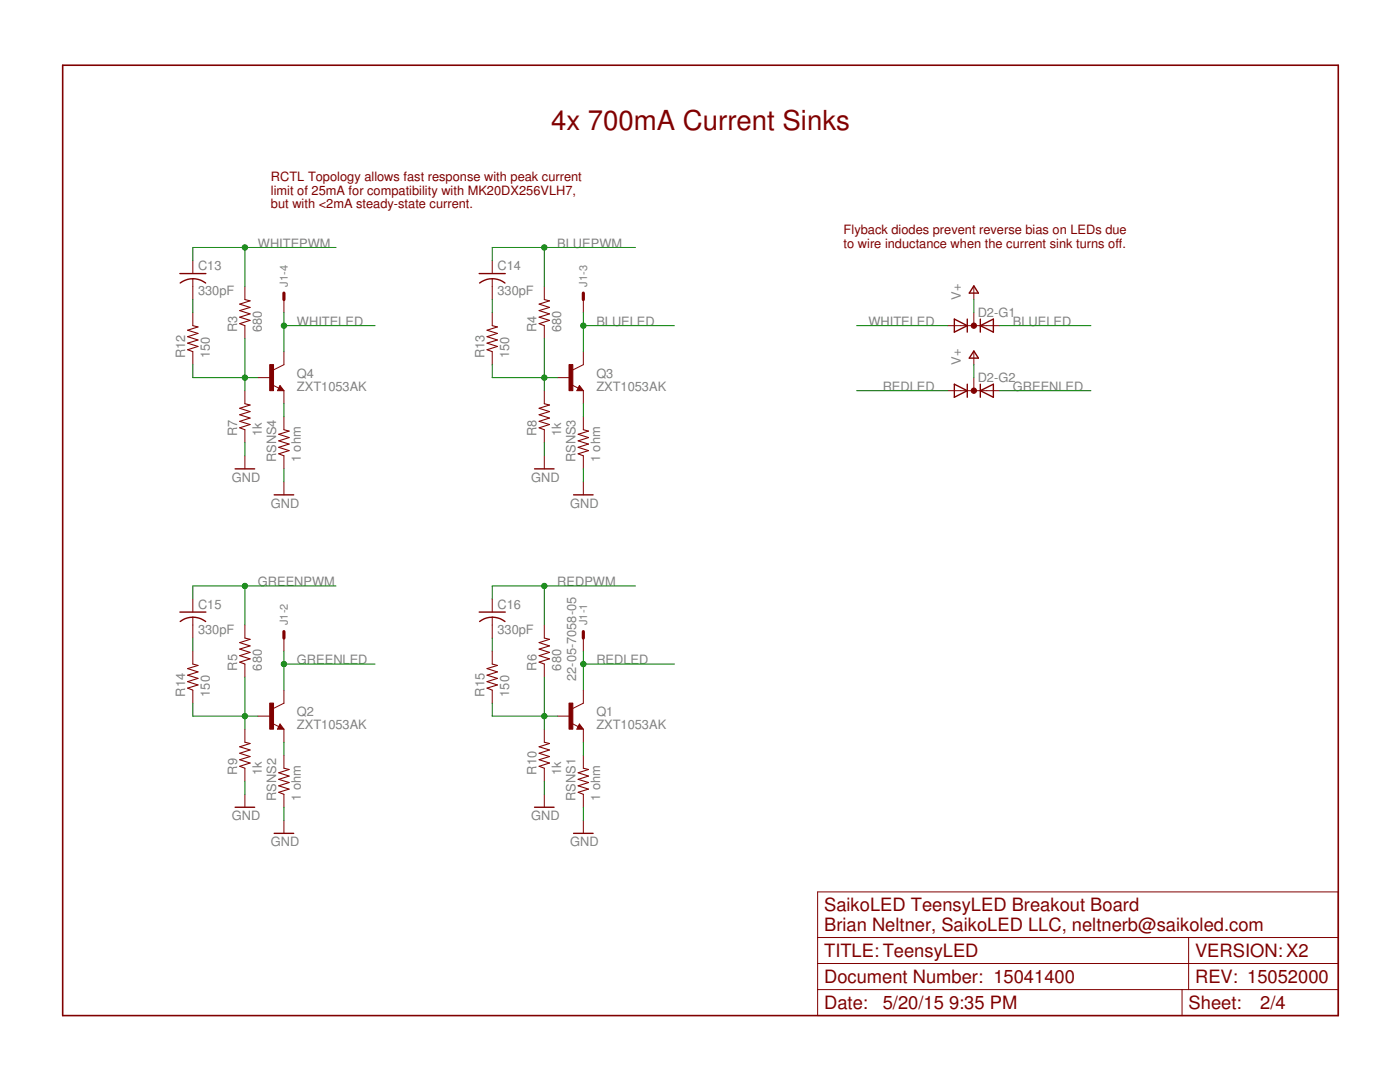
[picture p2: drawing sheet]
<svg xmlns="http://www.w3.org/2000/svg" width="279mm" height="216mm" viewBox="0 0 279 216" stroke-linecap="round" stroke-linejoin="round" font-family="sans-serif">
<g fill="none" stroke="#800000" stroke-width=".21">
<path d="M48.9 59.8l1 .2-2.1 .7 2.1 .6-2.1 .7 2.1 .6-2.1 .7 2.1 .6-2.1 .7 1.1 .4M108.6 59.8l1.1 .2-2.1 .7 2.1 .6-2.1 .7 2.1 .6-2.1 .7 2.1 .6-2.1 .7 1 .4M38.5 65l1 .2-2.1 .7 2.1 .6-2.1 .7 2.1 .6-2.1 .7 2.1 .6-2.1 .7 1.1 .4M98.2 65l1.1 .2-2.1 .7 2.1 .6-2.1 .7 2.1 .6-2.1 .7 2.1 .6-2.1 .7 1 .4M48.9 80.6l1 .2-2.1 .7 2.1 .6-2.1 .7 2.1 .6-2.1 .7 2.1 .6-2.1 .7 1.1 .3M56.7 85.7l1 .3-2.1 .7 2.1 .6-2.1 .7 2.1 .6-2.1 .7 2.1 .6-2.1 .7 1.1 .4M108.6 80.6l1.1 .2-2.1 .7 2.1 .6-2.1 .7 2.1 .6-2.1 .7 2.1 .6-2.1 .7 1 .3M116.4 85.7l1.1 .3-2.1 .7 2.1 .6-2.1 .7 2.1 .6-2.1 .7 2.1 .6-2.1 .7 1 .4M38.5 132.5l1 .3-2.1 .6 2.1 .7-2.1 .6 2.1 .7-2.1 .6 2.1 .7-2.1 .6 1.1 .4M48.9 127.3l1 .3-2.1 .6 2.1 .7-2.1 .6 2.1 .7-2.1 .6 2.1 .7-2.1 .6 1.1 .4M98.2 132.5l1.1 .3-2.1 .6 2.1 .7-2.1 .6 2.1 .7-2.1 .6 2.1 .7-2.1 .6 1 .4M108.6 127.3l1.1 .3-2.1 .6 2.1 .7-2.1 .6 2.1 .7-2.1 .6 2.1 .7-2.1 .6 1 .4"/>
<path d="M48.9 148.1l1 .3-2.1 .6 2.1 .6-2.1 .7 2.1 .7-2.1 .6 2.1 .7-2.1 .6 1.1 .4M56.7 153.3l1 .2-2.1 .7 2.1 .7-2.1 .6 2.1 .6-2.1 .7 2.1 .7-2.1 .6 1.1 .4M108.6 148.1l1.1 .3-2.1 .6 2.1 .6-2.1 .7 2.1 .7-2.1 .6 2.1 .7-2.1 .6 1 .4M116.4 153.3l1.1 .2-2.1 .7 2.1 .7-2.1 .6 2.1 .6-2.1 .7 2.1 .7-2.1 .6 1 .4"/>
</g>
<g fill="none" stroke="#800000" stroke-width=".2">
<path d="M38.5 52v2.6M38.5 55.6v4.2M48.9 57.2v2.6M56.7 59.8v2.6M98.2 52v2.6M98.2 55.6v4.2M108.6 57.2v2.6M116.4 59.8v2.6M194.4 57.2v2.6M38.5 62.4v2.6M38.5 70.2v2.6M48.9 65v2.6"/>
<path d="M48.9 78v2.6M51.5 75.4h2.6M54.4 76.8l1.2 .6M55.9 76.9l.8 1.1h-1.3zM56.7 70.2v2.6l-2.1 1M56.7 78v2.6M98.2 62.4v2.6M98.2 70.2v2.6M108.6 65v2.6M108.6 78v2.6M111.2 75.4h2.6M114.1 76.8l1.3 .6"/>
<path d="M115.6 76.9l.8 1.1h-1.3zM116.4 70.2v2.6l-2.1 1M116.4 78v2.6M189.1 78h10.4M189.1 65h10.4M194.4 62.4v2.6M194.4 70.2v2.6M194.4 75.4v2.6M48.9 85.7v2.6M48.9 91v2.6M56.7 83.2v2.5M56.7 91v2.6"/>
<path d="M56.7 96.1v2.6M108.6 85.7v2.6M108.6 91v2.6M116.4 83.2v2.5M116.4 91v2.6M116.4 96.1v2.6M38.5 119.5v2.6M98.2 119.5v2.6M38.5 123.2v4.1M38.5 129.9v2.6M38.5 137.7v2.6M48.9 124.7v2.6"/>
<path d="M48.9 132.5v2.6M56.7 127.3v2.6M56.7 137.7v2.6l-2.1 1.1M98.2 123.2v4.1M98.2 129.9v2.6M98.2 137.7v2.6M108.6 124.7v2.6M108.6 132.5v2.6M116.4 127.3v2.6M116.4 137.7v2.6l-2.1 1.1M48.9 145.5v2.6M48.9 153.3v2.6"/>
<path d="M48.9 158.5v2.6M51.5 142.9h2.6M54.4 144.4l1.2 .6M55.9 144.5l.8 1h-1.3zM56.7 145.5v2.6M56.7 150.7v2.6M56.7 158.5v2.6M108.6 145.5v2.6M108.6 153.3v2.6M108.6 158.5v2.6M111.2 142.9h2.6M114.1 144.4l1.3 .6"/>
<path d="M115.6 144.5l.8 1h-1.3zM116.4 145.5v2.6M116.4 150.7v2.6M116.4 158.5v2.6M56.7 163.7v2.6M116.4 163.7v2.6M163.2 178h103.9v24.6h-103.9zM163.2 192.3h103.9M163.2 197.5h103.9M163.2 187.1h103.9M235.9 197.5v5.1M237.2 187.1v10.4"/>
</g>
<path d="M56.7 58.5v1.3M116.4 58.5v1.3M56.7 126v1.3M116.4 126v1.3" fill="none" stroke="#800000" stroke-width=".63"/>
<g fill="none" stroke="#800000" stroke-width=".28">
<path d="M35.9 54.6h5.2M38.5 55.6l1.6 .3 .9 .6M38.5 55.6l-1.1 .2-1.4 .7M95.6 54.6h5.2M98.2 55.6h.6a3.9 3.9 0 0 1 2 .9M98.2 55.6a3.9 3.9 0 0 0-2.5 .9M194.4 57l.9 1.5h-1.9zM55.9 77.4l.1 .3h-.4l.3-.5 .5 .6h-.8M115.6 77.4l.2 .3h-.4l.2-.5 .6 .6h-.8M190.5 63.7l2.5 1.3-2.5 1.3zM190.5 76.7l2.5 1.3-2.5 1.3zM193 63.7v2.6"/>
<path d="M193 76.7v2.6M194.4 70l.9 1.5h-1.9zM195.6 65l2.6-1.3v2.6zM195.6 63.7v2.6M195.6 76.7v2.6M195.6 78l2.6-1.3v2.6zM46.9 93.6h3.9M54.7 98.7h3.9M106.7 93.6h3.9M114.5 98.7h3.9M35.9 122.1h5.2M38.5 123.1l1.6 .4 .9 .5"/>
<path d="M38.5 123.2h-.5a3.9 3.9 0 0 0-2 .8M95.6 122.1h5.2M98.2 123.1l.6 .1a3.9 3.9 0 0 1 2 .8M98.2 123.2a3.9 3.9 0 0 0-2.5 .8M55.9 145l.1 .2h-.4l.3-.5 .5 .7h-.8M115.6 145l.2 .2h-.4l.2-.5 .6 .7h-.8M46.9 161.1h3.9M54.7 166.3h3.9M106.7 161.1h3.9M114.5 166.3h3.9"/>
</g>
<g fill="#800000" stroke="#800000" stroke-width=".2">
<path d="M113.6 140.3h.7v5.2h-.7z"/>
<path d="M53.8 140.3h.8v5.2h-.8z"/>
<path d="M113.6 72.7h.7v5.3h-.7z"/>
<path d="M53.8 72.7h.8v5.3h-.8z"/>
</g>
<g fill="#800000" stroke="#800000" stroke-width=".2">
<circle cx="194.4" cy="65" r=".53"/>
<circle cx="194.4" cy="78" r=".53"/>
</g>
<path d="M12.5 13h254.6v189.6h-254.6z" fill="none" stroke="#800000" stroke-width=".32"/>
<g fill="none" stroke="#008000" stroke-width=".2">
<path d="M38.5 59.8v2.6M48.9 49.4v7.8M67.1 49.4h-28.6v2.6M98.2 59.8v2.6M108.6 49.4v7.8M126.8 49.4h-28.6v2.6M194.4 59.8v2.6M38.5 72.8v2.6h13M48.9 67.6v10.4M56.7 62.4v7.8M56.7 65h18.1M98.2 72.8v2.6h13"/>
<path d="M108.6 67.6v10.4M116.4 62.4v7.8M116.4 65h18.2M171 65h18.1M171 78h18.1M194.4 72.8v2.6M199.5 65h18.2M199.5 78h18.2M48.9 88.3v2.7M56.7 80.6v2.6M56.7 93.6v2.5M108.6 88.3v2.7"/>
<path d="M116.4 80.6v2.6M116.4 93.6v2.5M48.9 116.9v7.8M67.1 116.9h-28.6v2.6M108.6 116.9v7.8M126.8 116.9h-28.6v2.6M38.5 127.3v2.6M48.9 135.1v10.4M56.7 129.9v7.8M56.7 132.5h18.1M98.2 127.3v2.6M108.6 135.1v10.4"/>
<path d="M116.4 129.9v7.8M116.4 132.5h18.2M38.5 140.3v2.6h13M48.9 155.9v2.6M56.7 148.1v2.6M98.2 140.3v2.6h13M108.6 155.9v2.6M116.4 148.1v2.6M56.7 161.1v2.6M116.4 161.1v2.6"/>
</g>
<g fill="#008000" stroke="#008000" stroke-width=".2">
<circle cx="48.9" cy="49.4" r=".53"/>
<circle cx="108.6" cy="49.4" r=".53"/>
<circle cx="48.9" cy="142.9" r=".53"/>
<circle cx="48.9" cy="75.4" r=".53"/>
<circle cx="108.6" cy="75.4" r=".53"/>
<circle cx="108.6" cy="142.9" r=".53"/>
<circle cx="108.6" cy="116.9" r=".53"/>
<circle cx="48.9" cy="116.9" r=".53"/>
<circle cx="56.7" cy="65" r=".53"/>
<circle cx="116.4" cy="65" r=".53"/>
<circle cx="116.4" cy="132.5" r=".53"/>
<circle cx="56.7" cy="132.5" r=".53"/>
</g>
<text font-size="5.5" fill="#800000" x="110" y="26">4x 700mA Current Sinks</text>
<g font-size="3.7" fill="#800000">
<text x="164.5" y="181.9">SaikoLED TeensyLED Breakout Board</text>
<text x="164.5" y="185.8">Brian Neltner, SaikoLED LLC, neltnerb@saikoled.com</text>
<text x="164.5" y="191">TITLE: TeensyLED</text>
<text x="238.5" y="191">VERSION: X2</text>
<text x="164.5" y="196.2">Document Number: 15041400</text>
<text x="238.5" y="196.2">REV: 15052000</text>
<text x="164.5" y="201.4">Date:</text>
<text x="176.2" y="201.4">5/20/15</text>
<text x="189.4" y="201.4">9:35 PM</text>
<text x="237.2" y="201.4">Sheet:</text>
<text x="251.5" y="201.4">2/4</text>
</g>
<g font-size="2.6" fill="#800000">
<text x="54.1" y="36.1">RCTL Topology allows fast response with peak current</text>
<text x="54.1" y="38.9">limit of 25mA for compatibility with MK20DX256VLH7,</text>
<text x="54.1" y="41.6">but with &lt;2mA steady-state current.</text>
<text x="168.4" y="46.7">Flyback diodes prevent reverse bias on LEDs due</text>
<text x="168.4" y="49.4">to wire inductance when the current sink turns off.</text>
</g>
<g font-size="2.6" fill="#808080">
<text x="39.5" y="53.9">C13</text>
<text x="51.5" y="49.4">WHITEPWM</text>
<text x="99.3" y="53.9">C14</text>
<text x="111.2" y="49.4">BLUEPWM</text>
<text x="39.5" y="58.9">330pF</text>
<text x="99.3" y="58.9">330pF</text>
<text x="191.7" y="59.8" transform="rotate(-90 191.7 59.8)">V+</text>
<text x="59.3" y="65">WHITELED</text>
<text x="119" y="65">BLUELED</text>
<text x="173.3" y="65">WHITELED</text>
<text x="195.1" y="63.2">D2-G1</text>
<text x="202.1" y="65">BLUELED</text>
<text x="37" y="71.5" transform="rotate(-90 37 71.5)">R12</text>
<text x="41.9" y="71.5" transform="rotate(-90 41.9 71.5)">150</text>
<text x="47.3" y="66.3" transform="rotate(-90 47.3 66.3)">R3</text>
<text x="52.3" y="66.3" transform="rotate(-90 52.3 66.3)">680</text>
<text x="96.7" y="71.5" transform="rotate(-90 96.7 71.5)">R13</text>
<text x="101.6" y="71.5" transform="rotate(-90 101.6 71.5)">150</text>
<text x="107.1" y="66.3" transform="rotate(-90 107.1 66.3)">R4</text>
<text x="112" y="66.3" transform="rotate(-90 112 66.3)">680</text>
<text x="59.3" y="78">ZXT1053AK</text>
<text x="59.3" y="75.4">Q4</text>
<text x="119" y="78">ZXT1053AK</text>
<text x="119" y="75.4">Q3</text>
<text x="176.2" y="78">REDLED</text>
<text x="191.7" y="72.8" transform="rotate(-90 191.7 72.8)">V+</text>
<text x="195.1" y="76.1">D2-G2</text>
<text x="202.1" y="78">GREENLED</text>
<text x="47.3" y="87.1" transform="rotate(-90 47.3 87.1)">R7</text>
<text x="52.3" y="87.1" transform="rotate(-90 52.3 87.1)">1k</text>
<text x="107.1" y="87.1" transform="rotate(-90 107.1 87.1)">R8</text>
<text x="112" y="87.1" transform="rotate(-90 112 87.1)">1k</text>
<text x="55.1" y="92.2" transform="rotate(-90 55.1 92.2)">RSNS4</text>
<text x="60" y="92.2" transform="rotate(-90 60 92.2)">1 ohm</text>
<text x="114.9" y="92.2" transform="rotate(-90 114.9 92.2)">RSNS3</text>
<text x="119.8" y="92.2" transform="rotate(-90 119.8 92.2)">1 ohm</text>
<text x="46.3" y="96.1">GND</text>
<text x="54.1" y="101.3">GND</text>
<text x="106" y="96.1">GND</text>
<text x="113.8" y="101.3">GND</text>
<text x="51.5" y="116.9">GREENPWM</text>
<text x="111.2" y="116.9">REDPWM</text>
<text x="39.5" y="121.5">C15</text>
<text x="99.3" y="121.5">C16</text>
<text x="39.5" y="126.4">330pF</text>
<text x="99.3" y="126.4">330pF</text>
<text x="47.3" y="133.8" transform="rotate(-90 47.3 133.8)">R5</text>
<text x="52.3" y="133.8" transform="rotate(-90 52.3 133.8)">680</text>
<text x="59.3" y="132.5">GREENLED</text>
<text x="107.1" y="133.8" transform="rotate(-90 107.1 133.8)">R6</text>
<text x="112" y="133.8" transform="rotate(-90 112 133.8)">680</text>
<text x="115" y="135.9" transform="rotate(-90 115 135.9)">22-05-7058-05</text>
<text x="119" y="132.5">REDLED</text>
<text x="37" y="139" transform="rotate(-90 37 139)">R14</text>
<text x="41.9" y="139" transform="rotate(-90 41.9 139)">150</text>
<text x="59.3" y="142.9">Q2</text>
<text x="96.7" y="139" transform="rotate(-90 96.7 139)">R15</text>
<text x="101.6" y="139" transform="rotate(-90 101.6 139)">150</text>
<text x="119" y="142.9">Q1</text>
<text x="59.3" y="145.5">ZXT1053AK</text>
<text x="119" y="145.5">ZXT1053AK</text>
<text x="47.3" y="154.6" transform="rotate(-90 47.3 154.6)">R9</text>
<text x="52.3" y="154.6" transform="rotate(-90 52.3 154.6)">1k</text>
<text x="107.1" y="154.6" transform="rotate(-90 107.1 154.6)">R10</text>
<text x="112" y="154.6" transform="rotate(-90 112 154.6)">1k</text>
<text x="55.1" y="159.8" transform="rotate(-90 55.1 159.8)">RSNS2</text>
<text x="60" y="159.8" transform="rotate(-90 60 159.8)">1 ohm</text>
<text x="114.9" y="159.8" transform="rotate(-90 114.9 159.8)">RSNS1</text>
<text x="119.8" y="159.8" transform="rotate(-90 119.8 159.8)">1 ohm</text>
<text x="46.3" y="163.7">GND</text>
<text x="106" y="163.7">GND</text>
<text x="54.1" y="168.9">GND</text>
<text x="113.8" y="168.9">GND</text>
</g>
<g font-size="2.2" fill="#808080">
<text x="57.4" y="57.2" transform="rotate(-90 57.4 57.2)">J1-4</text>
<text x="117.2" y="57.2" transform="rotate(-90 117.2 57.2)">J1-3</text>
<text x="57.4" y="124.7" transform="rotate(-90 57.4 124.7)">J1-2</text>
<text x="117.2" y="124.7" transform="rotate(-90 117.2 124.7)">J1-1</text>
</g>
</svg>
